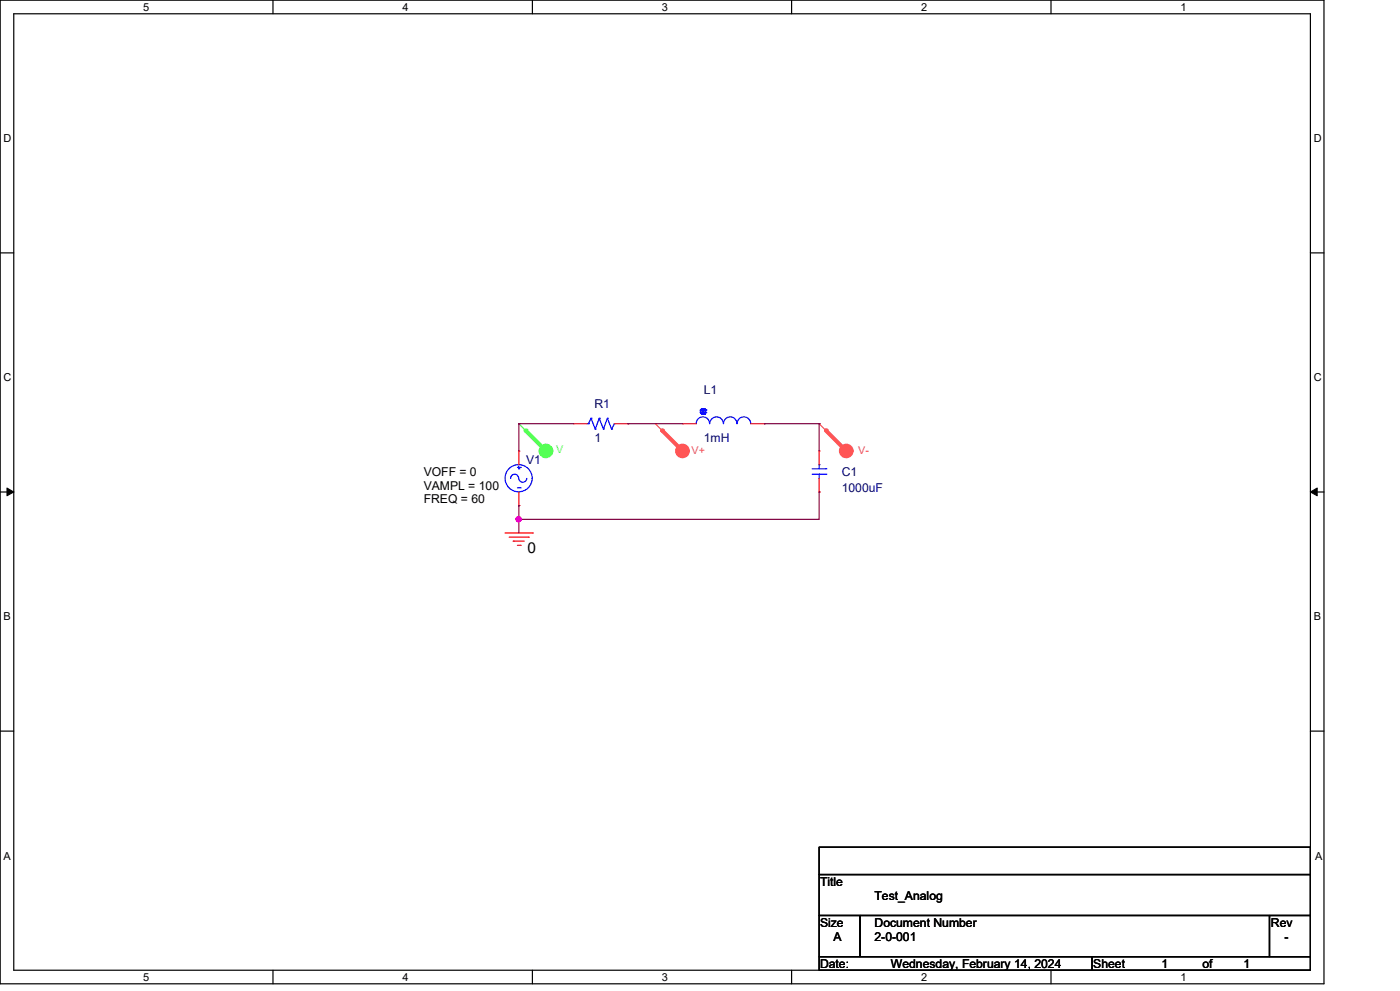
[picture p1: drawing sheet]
<svg xmlns="http://www.w3.org/2000/svg" width="297mm" height="210mm" viewBox="0 0 297 210" stroke-linecap="round" stroke-linejoin="round" font-family="sans-serif">
<g fill="none" stroke="#000" stroke-width=".25">
<path d="M0 0h280.6v208.4h-280.6zM2.9 2.9h274.8v202.6h-274.8zM57.8 0v2.9M112.8 0v2.9M167.8 0v2.9M222.7 0v2.9M0 53.6h2.9M277.7 53.6h2.9M0 104.2h2.9M277.7 104.2h2.9M0 154.9h2.9M277.7 154.9h2.9"/>
<path d="M173.6 179.4h104.1v5.8h-104.1zM173.6 185.2h104.1v8.7h-104.1zM173.6 193.9h8.7v8.7h-8.7zM182.3 193.9h86.7v8.7h-86.7zM269 193.9h8.7v8.7h-8.7zM57.8 205.5v2.9M112.8 205.5v2.9M167.8 205.5v2.9M173.6 202.6h57.8v2.9h-57.8zM222.7 205.5v2.9M231.4 202.6h46.3v2.9h-46.3z"/>
</g>
<path d="M1.5 103.4l1.4 .8-1.4 .8zM277.7 104.2l1.4-.8v1.6z" fill="#000" stroke="#000" stroke-width=".21"/>
<path d="M107 112.9h5.8M107.9 113.8h4.1M108.8 114.6h.1M108.8 114.6h2.3M109.7 115.5h.5M110.2 115.5h.1M112 113.8h.1M112.8 112.9h.1" fill="none" stroke="#f00" stroke-width=".25"/>
<circle cx="115.7" cy="95.5" r="1.43" fill="#5f5" stroke="#5f5" stroke-width=".25"/>
<path d="M109.9 89.7h.1M109.9 89.7l5.8 5.8" fill="none" stroke="#5f5" stroke-width=".25"/>
<path d="M111.4 91.2l4.3 4.3" fill="none" stroke="#5f5" stroke-width=".85"/>
<circle cx="111.4" cy="91.2" r=".42" fill="#5f5"/>
<circle cx="144.6" cy="95.5" r="1.43" fill="#f55" stroke="#f55" stroke-width=".25"/>
<path d="M138.9 89.7h.1M138.9 89.7l5.8 5.8" fill="none" stroke="#f55" stroke-width=".25"/>
<path d="M140.3 91.2l4.4 4.3" fill="none" stroke="#f55" stroke-width=".85"/>
<circle cx="140.3" cy="91.2" r=".42" fill="#f55"/>
<circle cx="179.3" cy="95.5" r="1.43" fill="#f55" stroke="#f55" stroke-width=".25"/>
<path d="M173.6 89.7h.1M173.6 89.7l5.7 5.8" fill="none" stroke="#f55" stroke-width=".25"/>
<path d="M175 91.2l4.3 4.3" fill="none" stroke="#f55" stroke-width=".85"/>
<circle cx="175" cy="91.2" r=".42" fill="#f55"/>
<g fill="none" stroke="#00f" stroke-width=".25">
<path d="M109.7 99h.5M109.9 99.3h.1M109.9 98.7v.6M110.2 99h.1M124.4 89.7h.3M124.7 89.7h.1M125.3 88.6h.1M125.3 88.6l-.6 1.1M125.3 88.6l.8 2.3M126.1 90.9h.1M127 88.6h.1M127 88.6l-.9 2.3"/>
<path d="M127 88.6l.9 2.3M127.9 90.9h.1M128.7 88.6h.1M128.7 88.6l-.8 2.3M128.7 88.6l.9 2.3M129.6 90.9h.1M130.2 89.7h.1M130.2 89.7l-.6 1.2M148.4 87.4h.1M148.4 86.9h.1M148.4 87.4l.3 .3M148.4 86.9v.5"/>
<path d="M148.4 86.9l1.2 .5M148.7 86.6h.1M148.7 87.7h.1M148.7 86.6l-.3 .3M148.7 86.6h.6M148.7 86.6l.6 1.1M148.7 87.7h.6M149.3 86.6h.1M149.3 87.7h.1M149.3 86.6l-.6 1.1M149.3 86.6l.3 .3M149.6 86.9h.1"/>
<path d="M149.6 87.4h.1M149.6 86.9l-1.2 .5M149.6 86.9v.5M149.6 87.4l-.3 .3M150.4 89.7a1.42 1.42 0 0 0-1.4-1.4 1.42 1.42 0 0 0-1.5 1.4M153.3 89.7a1.44 1.44 0 0 0-1.4-1.4 1.44 1.44 0 0 0-1.5 1.4M159.1 89.7a1.44 1.44 0 0 0-1.5-1.4 1.44 1.44 0 0 0-1.4 1.4 1.44 1.44 0 0 0-1.4-1.4 1.44 1.44 0 0 0-1.5 1.4M172.1 99.3h2.9M173.6 98.4h.1M173.6 98.4v.9M175 99.3h.1M109.7 103.3h.5"/>
<path d="M109.9 101.3a.85 .85 0 0 0-.8-.9 .85 .85 0 0 0-.9 .9M110.2 103.3h.1M111.6 101.3a.85 .85 0 0 1-.8 .8 .85 .85 0 0 1-.9-.8M172.1 100.4h2.9M173.6 100.4h.1M173.6 100.4v.9M175 100.4h.1"/>
<circle cx="109.9" cy="101.3" r="2.88"/>
</g>
<g fill="none" stroke="#f00" stroke-width=".25">
<path d="M109.9 95.5h.1M109.9 95.5v2.9M121.5 89.7h.1M121.5 89.7h2.9M130.2 89.7h2.9M133.1 89.7h.1M144.7 89.7h.1M144.7 89.7h2.8M159.1 89.7h2.9M162 89.7h.1M173.6 95.5h.1M173.6 95.5v2.9"/>
<path d="M109.9 107.1h.1M109.9 104.2v2.9M173.6 104.2h.1M173.6 101.3v2.9"/>
</g>
<g fill="none" stroke="#800040" stroke-width=".25">
<path d="M109.9 89.7h.1M109.9 89.7v5.8M109.9 89.7h11.6M133.1 89.7h.1M133.1 89.7h11.6M162 89.7h.1M162 89.7h11.6M173.6 89.7h.1M173.6 89.7v5.8M109.9 110h.1M109.9 107.1h.1M109.9 107.1v5.8"/>
<path d="M173.6 104.2h.1M173.6 104.2v5.8h-63.7"/>
</g>
<circle cx="109.9" cy="110" r=".55" fill="#f0f" stroke="#f0f" stroke-width=".25"/>
<text font-size="3.2" x="111.8" y="117.2">0</text>
<g font-size="2.6" fill="#000080">
<text x="149.1" y="83.4">L1</text>
<text x="126" y="86.3">R1</text>
<text x="126" y="93.6">1</text>
<text x="149.1" y="93.6">1mH</text>
<text x="111.5" y="98.2">V1</text>
<text x="178.4" y="100.8">C1</text>
<text x="178.4" y="104.3">1000uF</text>
</g>
<g font-size="2.6">
<text x="89.8" y="100.8">VOFF = 0</text>
<text x="89.8" y="106.6">FREQ = 60</text>
<text x="89.8" y="103.7">VAMPL = 100</text>
<text x="173.8" y="187.7">Title</text>
<text x="185.3" y="190.6">Test_Analog</text>
<text x="173.8" y="196.3">Size</text>
<text x="185.3" y="196.3">Document Number</text>
<text x="269.3" y="196.3">Rev</text>
<text x="176.7" y="199.3">A</text>
<text x="185.3" y="199.3">2-0-001</text>
<text x="272.2" y="199.3">-</text>
<text x="173.8" y="205.1">Date:</text>
<text x="188.8" y="205.1">Wednesday, February 14, 2024</text>
<text x="231.7" y="205.1">Sheet</text>
<text x="246.2" y="205.1">1</text>
<text x="254.8" y="205.1">of</text>
<text x="263.5" y="205.1">1</text>
</g>
<g font-size="2.3">
<text x="30.4" y="2.2">5</text>
<text x="85.3" y="2.2">4</text>
<text x="140.3" y="2.2">3</text>
<text x="195.2" y="2.2">2</text>
<text x="250.2" y="2.2">1</text>
<text x=".8" y="30.1">D</text>
<text x="278.4" y="30.1">D</text>
<text x=".8" y="80.8">C</text>
<text x="278.4" y="80.8">C</text>
<text x=".8" y="131.4">B</text>
<text x="278.4" y="131.4">B</text>
<text x=".8" y="182.2">A</text>
<text x="278.7" y="182.2">A</text>
<text x="30.4" y="207.7">5</text>
<text x="85.3" y="207.7">4</text>
<text x="140.3" y="207.7">3</text>
<text x="195.2" y="207.7">2</text>
<text x="250.2" y="207.7">1</text>
</g>
<text font-size="2.3" fill="#5f5" x="117.9" y="96">V</text>
<g font-size="2.3" fill="#f55">
<text x="146.6" y="96.2">V+</text>
<text x="181.9" y="96.2">V-</text>
</g>
</svg>
